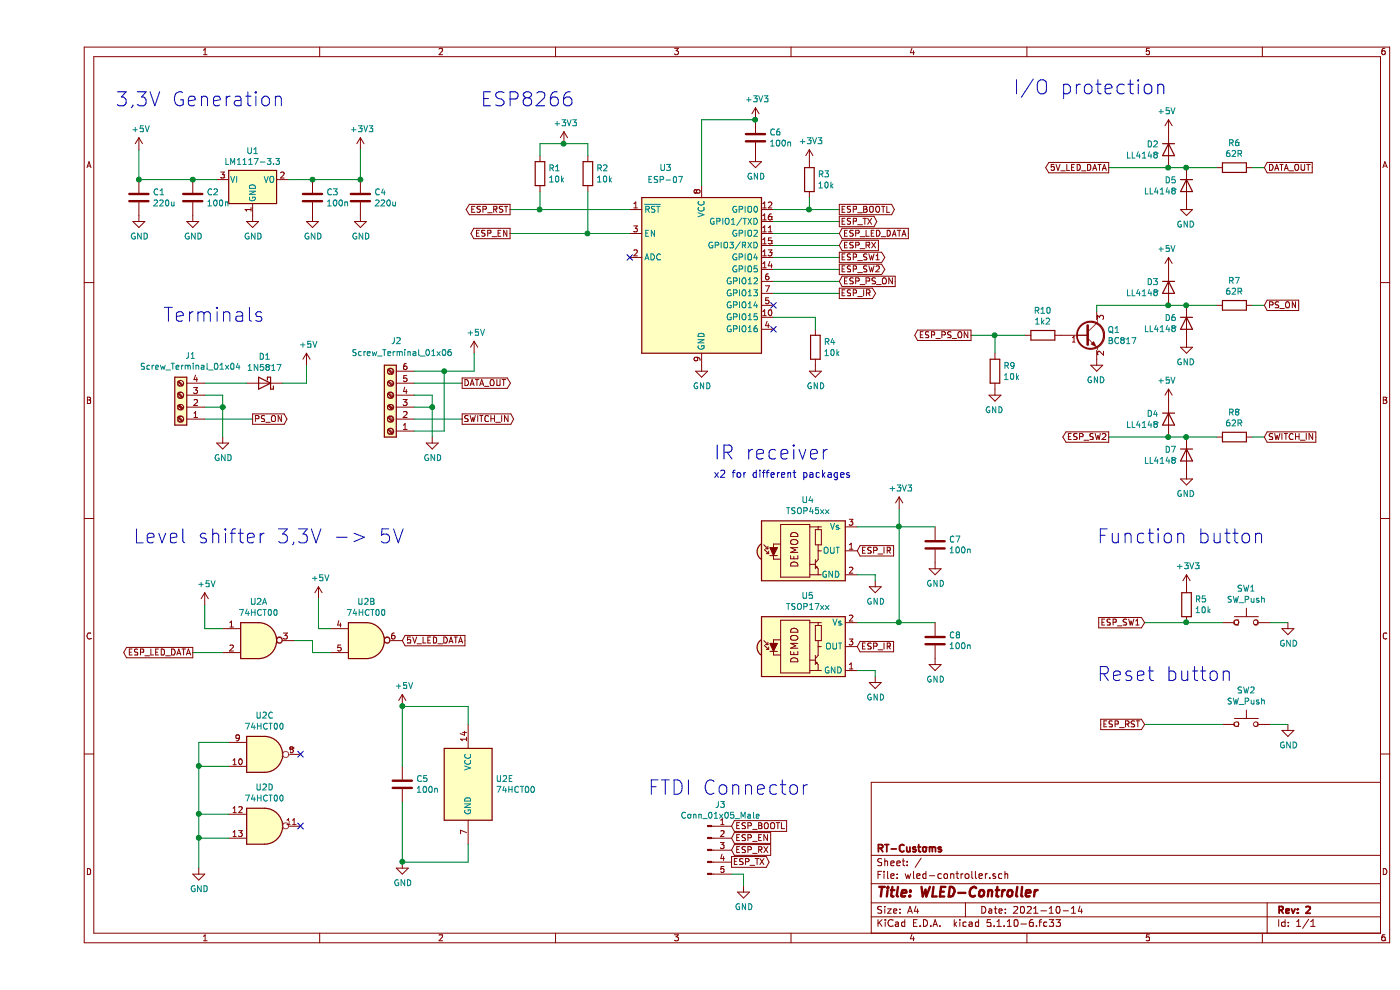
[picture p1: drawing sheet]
EESchema Schematic File Version 4
EELAYER 30 0
EELAYER END
$Descr A4 11693 8268
encoding utf-8
Sheet 1 1
Title "WLED-Controller"
Date "2021-10-14"
Rev "2"
Comp "RT-Customs"
Comment1 ""
Comment2 ""
Comment3 ""
Comment4 ""
$EndDescr
$Comp
L Regulator_Linear:LM1117-3.3 U1
U 1 1
P 1800 1500
F 0 "U1" H 1800 1742 50  0000 C CNN
F 1 "LM1117-3.3" H 1800 1651 50  0000 C CNN
F 2 "Package_TO_SOT_SMD:SOT-223-3_TabPin2" H 1800 1500 50  0001 C CNN
F 3 "http://www.ti.com/lit/ds/symlink/lm1117.pdf" H 1800 1500 50  0001 C CNN
	1    1800 1500
	1    0    0    -1  
$EndComp
$Comp
L power:GND #PWR0101
U 1 1
P 1800 1800
F 0 "#PWR0101" H 1800 1550 50  0001 C CNN
F 1 "GND" H 1805 1627 50  0000 C CNN
F 2 "" H 1800 1800 50  0001 C CNN
F 3 "" H 1800 1800 50  0001 C CNN
	1    1800 1800
	1    0    0    -1  
$EndComp
$Comp
L power:+3V3 #PWR0102
U 1 1
P 2700 1250
F 0 "#PWR0102" H 2700 1100 50  0001 C CNN
F 1 "+3V3" H 2715 1423 50  0000 C CNN
F 2 "" H 2700 1250 50  0001 C CNN
F 3 "" H 2700 1250 50  0001 C CNN
	1    2700 1250
	1    0    0    -1  
$EndComp
$Comp
L power:+5V #PWR0103
U 1 1
P 850 1250
F 0 "#PWR0103" H 850 1100 50  0001 C CNN
F 1 "+5V" H 865 1423 50  0000 C CNN
F 2 "" H 850 1250 50  0001 C CNN
F 3 "" H 850 1250 50  0001 C CNN
	1    850  1250
	1    0    0    -1  
$EndComp
$Comp
L Device:C C4
U 1 1
P 2700 1650
F 0 "C4" H 2815 1696 50  0000 L CNN
F 1 "220u" H 2815 1605 50  0000 L CNN
F 2 "Capacitor_THT:CP_Radial_D8.0mm_P3.50mm" H 2738 1500 50  0001 C CNN
F 3 "~" H 2700 1650 50  0001 C CNN
	1    2700 1650
	1    0    0    -1  
$EndComp
Wire Wire Line
	2700 1250 2700 1500
Connection ~ 2700 1500
$Comp
L Device:C C2
U 1 1
P 1300 1650
F 0 "C2" H 1415 1696 50  0000 L CNN
F 1 "100n" H 1415 1605 50  0000 L CNN
F 2 "Capacitor_SMD:C_0805_2012Metric_Pad1.18x1.45mm_HandSolder" H 1338 1500 50  0001 C CNN
F 3 "~" H 1300 1650 50  0001 C CNN
	1    1300 1650
	1    0    0    -1  
$EndComp
Wire Wire Line
	850  1250 850  1500
Wire Wire Line
	1500 1500 1300 1500
Connection ~ 1300 1500
$Comp
L power:GND #PWR0104
U 1 1
P 1300 1800
F 0 "#PWR0104" H 1300 1550 50  0001 C CNN
F 1 "GND" H 1305 1627 50  0000 C CNN
F 2 "" H 1300 1800 50  0001 C CNN
F 3 "" H 1300 1800 50  0001 C CNN
	1    1300 1800
	1    0    0    -1  
$EndComp
$Comp
L power:GND #PWR0105
U 1 1
P 2700 1800
F 0 "#PWR0105" H 2700 1550 50  0001 C CNN
F 1 "GND" H 2705 1627 50  0000 C CNN
F 2 "" H 2700 1800 50  0001 C CNN
F 3 "" H 2700 1800 50  0001 C CNN
	1    2700 1800
	1    0    0    -1  
$EndComp
$Comp
L RF_Module:ESP-07 U3
U 1 1
P 5550 2350
F 0 "U3" H 5250 3300 50  0000 C CNN
F 1 "ESP-07" H 5250 3200 50  0000 C CNN
F 2 "ESP8266:ESP-07v2" H 5550 2350 50  0001 C CNN
F 3 "http://wiki.ai-thinker.com/_media/esp8266/esp8266_series_modules_user_manual_v1.1.pdf" H 5200 2450 50  0001 C CNN
	1    5550 2350
	1    0    0    -1  
$EndComp
$Comp
L Device:C C6
U 1 1
P 6000 1150
F 0 "C6" H 6115 1196 50  0000 L CNN
F 1 "100n" H 6115 1105 50  0000 L CNN
F 2 "Capacitor_SMD:C_0805_2012Metric_Pad1.18x1.45mm_HandSolder" H 6038 1000 50  0001 C CNN
F 3 "~" H 6000 1150 50  0001 C CNN
	1    6000 1150
	1    0    0    -1  
$EndComp
$Comp
L power:GND #PWR0106
U 1 1
P 6000 1300
F 0 "#PWR0106" H 6000 1050 50  0001 C CNN
F 1 "GND" H 6005 1127 50  0000 C CNN
F 2 "" H 6000 1300 50  0001 C CNN
F 3 "" H 6000 1300 50  0001 C CNN
	1    6000 1300
	1    0    0    -1  
$EndComp
Wire Wire Line
	5550 1550 5550 1000
Wire Wire Line
	5550 1000 6000 1000
$Comp
L power:+3V3 #PWR0107
U 1 1
P 6000 1000
F 0 "#PWR0107" H 6000 850 50  0001 C CNN
F 1 "+3V3" H 6015 1173 50  0000 C CNN
F 2 "" H 6000 1000 50  0001 C CNN
F 3 "" H 6000 1000 50  0001 C CNN
	1    6000 1000
	1    0    0    -1  
$EndComp
Connection ~ 6000 1000
$Comp
L Device:R R1
U 1 1
P 4200 1450
F 0 "R1" H 4270 1496 50  0000 L CNN
F 1 "10k" H 4270 1405 50  0000 L CNN
F 2 "Resistor_SMD:R_0805_2012Metric_Pad1.20x1.40mm_HandSolder" V 4130 1450 50  0001 C CNN
F 3 "~" H 4200 1450 50  0001 C CNN
	1    4200 1450
	1    0    0    -1  
$EndComp
$Comp
L power:+3V3 #PWR0108
U 1 1
P 4400 1200
F 0 "#PWR0108" H 4400 1050 50  0001 C CNN
F 1 "+3V3" H 4415 1373 50  0000 C CNN
F 2 "" H 4400 1200 50  0001 C CNN
F 3 "" H 4400 1200 50  0001 C CNN
	1    4400 1200
	1    0    0    -1  
$EndComp
Text GLabel 3950 1950 0    50   Output ~ 0
ESP_EN
$Comp
L Device:R R4
U 1 1
P 6500 2900
F 0 "R4" H 6570 2946 50  0000 L CNN
F 1 "10k" H 6570 2855 50  0000 L CNN
F 2 "Resistor_SMD:R_0805_2012Metric_Pad1.20x1.40mm_HandSolder" V 6430 2900 50  0001 C CNN
F 3 "~" H 6500 2900 50  0001 C CNN
	1    6500 2900
	1    0    0    -1  
$EndComp
Wire Wire Line
	6150 2650 6500 2650
Wire Wire Line
	6500 2650 6500 2750
$Comp
L power:GND #PWR0109
U 1 1
P 6500 3050
F 0 "#PWR0109" H 6500 2800 50  0001 C CNN
F 1 "GND" H 6505 2877 50  0000 C CNN
F 2 "" H 6500 3050 50  0001 C CNN
F 3 "" H 6500 3050 50  0001 C CNN
	1    6500 3050
	1    0    0    -1  
$EndComp
$Comp
L power:GND #PWR0110
U 1 1
P 5550 3050
F 0 "#PWR0110" H 5550 2800 50  0001 C CNN
F 1 "GND" H 5555 2877 50  0000 C CNN
F 2 "" H 5550 3050 50  0001 C CNN
F 3 "" H 5550 3050 50  0001 C CNN
	1    5550 3050
	1    0    0    -1  
$EndComp
$Comp
L Device:R R3
U 1 1
P 6450 1500
F 0 "R3" H 6520 1546 50  0000 L CNN
F 1 "10k" H 6520 1455 50  0000 L CNN
F 2 "Resistor_SMD:R_0805_2012Metric_Pad1.20x1.40mm_HandSolder" V 6380 1500 50  0001 C CNN
F 3 "~" H 6450 1500 50  0001 C CNN
	1    6450 1500
	1    0    0    -1  
$EndComp
Wire Wire Line
	6150 1750 6450 1750
Wire Wire Line
	6450 1750 6450 1650
$Comp
L power:+3V3 #PWR0111
U 1 1
P 6450 1350
F 0 "#PWR0111" H 6450 1200 50  0001 C CNN
F 1 "+3V3" H 6465 1523 50  0000 C CNN
F 2 "" H 6450 1350 50  0001 C CNN
F 3 "" H 6450 1350 50  0001 C CNN
	1    6450 1350
	1    0    0    -1  
$EndComp
Text GLabel 6700 1750 2    50   Output ~ 0
ESP_BOOTL
Wire Wire Line
	6450 1750 6700 1750
Connection ~ 6450 1750
Text GLabel 6700 2050 2    50   Input ~ 0
ESP_RX
Text GLabel 6700 1850 2    50   Output ~ 0
ESP_TX
Wire Wire Line
	6150 1850 6700 1850
Wire Wire Line
	6150 2050 6700 2050
Text GLabel 6700 1950 2    50   Input ~ 0
ESP_LED_DATA
Wire Wire Line
	6150 1950 6700 1950
Text GLabel 3950 1750 0    50   Output ~ 0
ESP_RST
Wire Wire Line
	3950 1950 4600 1950
$Comp
L Device:R R2
U 1 1
P 4600 1450
F 0 "R2" H 4670 1496 50  0000 L CNN
F 1 "10k" H 4670 1405 50  0000 L CNN
F 2 "Resistor_SMD:R_0805_2012Metric_Pad1.20x1.40mm_HandSolder" V 4530 1450 50  0001 C CNN
F 3 "~" H 4600 1450 50  0001 C CNN
	1    4600 1450
	1    0    0    -1  
$EndComp
Wire Wire Line
	4200 1300 4200 1200
Wire Wire Line
	4200 1200 4400 1200
Wire Wire Line
	4400 1200 4600 1200
Wire Wire Line
	4600 1200 4600 1300
Connection ~ 4400 1200
Wire Wire Line
	3950 1750 4200 1750
Wire Wire Line
	4600 1600 4600 1950
Connection ~ 4600 1950
Wire Wire Line
	4600 1950 4950 1950
Wire Wire Line
	4200 1600 4200 1750
Connection ~ 4200 1750
Wire Wire Line
	4200 1750 4950 1750
Text GLabel 6700 2150 2    50   Output ~ 0
ESP_SW1
Text GLabel 6700 2350 2    50   Input ~ 0
ESP_PS_ON
Wire Wire Line
	6150 2150 6700 2150
Wire Wire Line
	6150 2250 6700 2250
$Comp
L Diode:LL4148 D2
U 1 1
P 9450 1250
F 0 "D2" V 9404 1330 50  0000 L CNN
F 1 "LL4148" V 9495 1330 50  0000 L CNN
F 2 "Diode_SMD:D_MiniMELF" H 9450 1075 50  0001 C CNN
F 3 "http://www.vishay.com/docs/85557/ll4148.pdf" H 9450 1250 50  0001 C CNN
	1    9450 1250
	0    -1   1    0   
$EndComp
$Comp
L Diode:LL4148 D5
U 1 1
P 9600 1550
F 0 "D5" V 9554 1630 50  0000 L CNN
F 1 "LL4148" V 9645 1630 50  0000 L CNN
F 2 "Diode_SMD:D_MiniMELF" H 9600 1375 50  0001 C CNN
F 3 "http://www.vishay.com/docs/85557/ll4148.pdf" H 9600 1550 50  0001 C CNN
	1    9600 1550
	0    -1   1    0   
$EndComp
Text GLabel 8950 1400 0    50   Output ~ 0
5V_LED_DATA
$Comp
L Device:R R6
U 1 1
P 10000 1400
F 0 "R6" V 9793 1400 50  0000 C CNN
F 1 "62R" V 9884 1400 50  0000 C CNN
F 2 "Resistor_SMD:R_0805_2012Metric_Pad1.20x1.40mm_HandSolder" V 9930 1400 50  0001 C CNN
F 3 "~" H 10000 1400 50  0001 C CNN
	1    10000 1400
	0    -1   1    0   
$EndComp
Wire Wire Line
	10250 1400 10150 1400
Wire Wire Line
	9850 1400 9600 1400
Wire Wire Line
	9600 1400 9450 1400
Connection ~ 9600 1400
$Comp
L power:GND #PWR0112
U 1 1
P 9600 1700
F 0 "#PWR0112" H 9600 1450 50  0001 C CNN
F 1 "GND" H 9605 1527 50  0000 C CNN
F 2 "" H 9600 1700 50  0001 C CNN
F 3 "" H 9600 1700 50  0001 C CNN
	1    9600 1700
	-1   0    0    -1  
$EndComp
$Comp
L power:+5V #PWR0113
U 1 1
P 9450 1100
F 0 "#PWR0113" H 9450 950 50  0001 C CNN
F 1 "+5V" H 9465 1273 50  0000 C CNN
F 2 "" H 9450 1100 50  0001 C CNN
F 3 "" H 9450 1100 50  0001 C CNN
	1    9450 1100
	-1   0    0    -1  
$EndComp
$Comp
L 74xx:74HCT00 U2
U 1 1
P 1850 5350
F 0 "U2" H 1850 5675 50  0000 C CNN
F 1 "74HCT00" H 1850 5584 50  0000 C CNN
F 2 "Package_SO:SO-14_3.9x8.65mm_P1.27mm" H 1850 5350 50  0001 C CNN
F 3 "http://www.ti.com/lit/gpn/sn74hct00" H 1850 5350 50  0001 C CNN
	1    1850 5350
	1    0    0    -1  
$EndComp
$Comp
L 74xx:74HCT00 U2
U 2 1
P 2750 5350
F 0 "U2" H 2750 5675 50  0000 C CNN
F 1 "74HCT00" H 2750 5584 50  0000 C CNN
F 2 "Package_SO:SO-14_3.9x8.65mm_P1.27mm" H 2750 5350 50  0001 C CNN
F 3 "http://www.ti.com/lit/gpn/sn74hct00" H 2750 5350 50  0001 C CNN
	2    2750 5350
	1    0    0    -1  
$EndComp
$Comp
L 74xx:74HCT00 U2
U 3 1
P 1900 6300
F 0 "U2" H 1900 6625 50  0000 C CNN
F 1 "74HCT00" H 1900 6534 50  0000 C CNN
F 2 "Package_SO:SO-14_3.9x8.65mm_P1.27mm" H 1900 6300 50  0001 C CNN
F 3 "http://www.ti.com/lit/gpn/sn74hct00" H 1900 6300 50  0001 C CNN
	3    1900 6300
	1    0    0    -1  
$EndComp
$Comp
L 74xx:74HCT00 U2
U 4 1
P 1900 6900
F 0 "U2" H 1900 7225 50  0000 C CNN
F 1 "74HCT00" H 1900 7134 50  0000 C CNN
F 2 "Package_SO:SO-14_3.9x8.65mm_P1.27mm" H 1900 6900 50  0001 C CNN
F 3 "http://www.ti.com/lit/gpn/sn74hct00" H 1900 6900 50  0001 C CNN
	4    1900 6900
	1    0    0    -1  
$EndComp
$Comp
L 74xx:74HCT00 U2
U 5 1
P 3600 6550
F 0 "U2" H 3830 6596 50  0000 L CNN
F 1 "74HCT00" H 3830 6505 50  0000 L CNN
F 2 "Package_SO:SO-14_3.9x8.65mm_P1.27mm" H 3600 6550 50  0001 C CNN
F 3 "http://www.ti.com/lit/gpn/sn74hct00" H 3600 6550 50  0001 C CNN
	5    3600 6550
	1    0    0    -1  
$EndComp
$Comp
L Device:C C5
U 1 1
P 3050 6550
F 0 "C5" H 3165 6596 50  0000 L CNN
F 1 "100n" H 3165 6505 50  0000 L CNN
F 2 "Capacitor_SMD:C_0805_2012Metric_Pad1.18x1.45mm_HandSolder" H 3088 6400 50  0001 C CNN
F 3 "~" H 3050 6550 50  0001 C CNN
	1    3050 6550
	1    0    0    -1  
$EndComp
Wire Wire Line
	3050 6400 3050 5900
Wire Wire Line
	3050 5900 3600 5900
Wire Wire Line
	3600 5900 3600 6050
Wire Wire Line
	3050 6700 3050 7200
Wire Wire Line
	3050 7200 3600 7200
Wire Wire Line
	3600 7200 3600 7050
$Comp
L power:GND #PWR0114
U 1 1
P 3050 7200
F 0 "#PWR0114" H 3050 6950 50  0001 C CNN
F 1 "GND" H 3055 7027 50  0000 C CNN
F 2 "" H 3050 7200 50  0001 C CNN
F 3 "" H 3050 7200 50  0001 C CNN
	1    3050 7200
	1    0    0    -1  
$EndComp
Connection ~ 3050 7200
$Comp
L power:+5V #PWR0115
U 1 1
P 3050 5900
F 0 "#PWR0115" H 3050 5750 50  0001 C CNN
F 1 "+5V" H 3065 6073 50  0000 C CNN
F 2 "" H 3050 5900 50  0001 C CNN
F 3 "" H 3050 5900 50  0001 C CNN
	1    3050 5900
	1    0    0    -1  
$EndComp
Connection ~ 3050 5900
Wire Wire Line
	2150 5350 2300 5350
Wire Wire Line
	2300 5350 2300 5450
Wire Wire Line
	2300 5450 2450 5450
Wire Wire Line
	2450 5250 2350 5250
Wire Wire Line
	2350 5250 2350 5000
$Comp
L power:+5V #PWR0116
U 1 1
P 2350 5000
F 0 "#PWR0116" H 2350 4850 50  0001 C CNN
F 1 "+5V" H 2365 5173 50  0000 C CNN
F 2 "" H 2350 5000 50  0001 C CNN
F 3 "" H 2350 5000 50  0001 C CNN
	1    2350 5000
	1    0    0    -1  
$EndComp
$Comp
L power:+5V #PWR0117
U 1 1
P 1400 5050
F 0 "#PWR0117" H 1400 4900 50  0001 C CNN
F 1 "+5V" H 1415 5223 50  0000 C CNN
F 2 "" H 1400 5050 50  0001 C CNN
F 3 "" H 1400 5050 50  0001 C CNN
	1    1400 5050
	1    0    0    -1  
$EndComp
Wire Wire Line
	1550 5250 1400 5250
Wire Wire Line
	1400 5250 1400 5050
Text GLabel 1300 5450 0    50   Output ~ 0
ESP_LED_DATA
Wire Wire Line
	1300 5450 1550 5450
Text GLabel 3050 5350 2    50   Input ~ 0
5V_LED_DATA
$Comp
L power:GND #PWR0118
U 1 1
P 1350 7250
F 0 "#PWR0118" H 1350 7000 50  0001 C CNN
F 1 "GND" H 1355 7077 50  0000 C CNN
F 2 "" H 1350 7250 50  0001 C CNN
F 3 "" H 1350 7250 50  0001 C CNN
	1    1350 7250
	1    0    0    -1  
$EndComp
Wire Wire Line
	1350 7250 1350 7000
Wire Wire Line
	1350 6200 1600 6200
Wire Wire Line
	1600 6400 1350 6400
Connection ~ 1350 6400
Wire Wire Line
	1350 6400 1350 6200
Wire Wire Line
	1600 6800 1350 6800
Connection ~ 1350 6800
Wire Wire Line
	1350 6800 1350 6400
Wire Wire Line
	1600 7000 1350 7000
Connection ~ 1350 7000
Wire Wire Line
	1350 7000 1350 6800
NoConn ~ 2200 6300
NoConn ~ 2200 6900
Wire Wire Line
	9450 1400 8950 1400
Connection ~ 9450 1400
$Comp
L Switch:SW_Push SW1
U 1 1
P 10100 5200
F 0 "SW1" H 10100 5485 50  0000 C CNN
F 1 "SW_Push" H 10100 5394 50  0000 C CNN
F 2 "Button_Switch_THT:SW_PUSH_6mm_H13mm" H 10100 5400 50  0001 C CNN
F 3 "~" H 10100 5400 50  0001 C CNN
	1    10100 5200
	1    0    0    -1  
$EndComp
$Comp
L Device:R R5
U 1 1
P 9600 5050
F 0 "R5" H 9670 5096 50  0000 L CNN
F 1 "10k" H 9670 5005 50  0000 L CNN
F 2 "Resistor_SMD:R_0805_2012Metric_Pad1.20x1.40mm_HandSolder" V 9530 5050 50  0001 C CNN
F 3 "~" H 9600 5050 50  0001 C CNN
	1    9600 5050
	1    0    0    -1  
$EndComp
Text GLabel 9250 5200 0    50   Input ~ 0
ESP_SW1
Wire Wire Line
	9250 5200 9600 5200
Wire Wire Line
	9900 5200 9600 5200
Connection ~ 9600 5200
$Comp
L power:GND #PWR0119
U 1 1
P 10450 5200
F 0 "#PWR0119" H 10450 4950 50  0001 C CNN
F 1 "GND" H 10455 5027 50  0000 C CNN
F 2 "" H 10450 5200 50  0001 C CNN
F 3 "" H 10450 5200 50  0001 C CNN
	1    10450 5200
	1    0    0    -1  
$EndComp
Wire Wire Line
	10300 5200 10450 5200
$Comp
L power:+3V3 #PWR0120
U 1 1
P 9600 4900
F 0 "#PWR0120" H 9600 4750 50  0001 C CNN
F 1 "+3V3" H 9615 5073 50  0000 C CNN
F 2 "" H 9600 4900 50  0001 C CNN
F 3 "" H 9600 4900 50  0001 C CNN
	1    9600 4900
	1    0    0    -1  
$EndComp
$Comp
L Switch:SW_Push SW2
U 1 1
P 10100 6050
F 0 "SW2" H 10100 6335 50  0000 C CNN
F 1 "SW_Push" H 10100 6244 50  0000 C CNN
F 2 "Button_Switch_THT:SW_PUSH_6mm_H13mm" H 10100 6250 50  0001 C CNN
F 3 "~" H 10100 6250 50  0001 C CNN
	1    10100 6050
	1    0    0    -1  
$EndComp
Text GLabel 9250 6050 0    50   Input ~ 0
ESP_RST
$Comp
L power:GND #PWR0121
U 1 1
P 10450 6050
F 0 "#PWR0121" H 10450 5800 50  0001 C CNN
F 1 "GND" H 10455 5877 50  0000 C CNN
F 2 "" H 10450 6050 50  0001 C CNN
F 3 "" H 10450 6050 50  0001 C CNN
	1    10450 6050
	1    0    0    -1  
$EndComp
Wire Wire Line
	10300 6050 10450 6050
Wire Wire Line
	9250 6050 9900 6050
$Comp
L Diode:LL4148 D3
U 1 1
P 9450 2400
F 0 "D3" V 9404 2480 50  0000 L CNN
F 1 "LL4148" V 9495 2480 50  0000 L CNN
F 2 "Diode_SMD:D_MiniMELF" H 9450 2225 50  0001 C CNN
F 3 "http://www.vishay.com/docs/85557/ll4148.pdf" H 9450 2400 50  0001 C CNN
	1    9450 2400
	0    -1   1    0   
$EndComp
$Comp
L Diode:LL4148 D6
U 1 1
P 9600 2700
F 0 "D6" V 9554 2780 50  0000 L CNN
F 1 "LL4148" V 9645 2780 50  0000 L CNN
F 2 "Diode_SMD:D_MiniMELF" H 9600 2525 50  0001 C CNN
F 3 "http://www.vishay.com/docs/85557/ll4148.pdf" H 9600 2700 50  0001 C CNN
	1    9600 2700
	0    -1   1    0   
$EndComp
Text GLabel 7800 2800 0    50   Output ~ 0
ESP_PS_ON
$Comp
L Device:R R7
U 1 1
P 10000 2550
F 0 "R7" V 9793 2550 50  0000 C CNN
F 1 "62R" V 9884 2550 50  0000 C CNN
F 2 "Resistor_SMD:R_0805_2012Metric_Pad1.20x1.40mm_HandSolder" V 9930 2550 50  0001 C CNN
F 3 "~" H 10000 2550 50  0001 C CNN
	1    10000 2550
	0    -1   1    0   
$EndComp
Wire Wire Line
	10250 2550 10150 2550
Wire Wire Line
	9850 2550 9600 2550
Wire Wire Line
	9600 2550 9450 2550
Connection ~ 9600 2550
$Comp
L power:GND #PWR0122
U 1 1
P 9600 2850
F 0 "#PWR0122" H 9600 2600 50  0001 C CNN
F 1 "GND" H 9605 2677 50  0000 C CNN
F 2 "" H 9600 2850 50  0001 C CNN
F 3 "" H 9600 2850 50  0001 C CNN
	1    9600 2850
	-1   0    0    -1  
$EndComp
$Comp
L power:+5V #PWR0123
U 1 1
P 9450 2250
F 0 "#PWR0123" H 9450 2100 50  0001 C CNN
F 1 "+5V" H 9465 2423 50  0000 C CNN
F 2 "" H 9450 2250 50  0001 C CNN
F 3 "" H 9450 2250 50  0001 C CNN
	1    9450 2250
	-1   0    0    -1  
$EndComp
Connection ~ 9450 2550
NoConn ~ 4950 2150
NoConn ~ 6150 2550
NoConn ~ 6150 2750
Wire Wire Line
	6150 2350 6700 2350
Text GLabel 6700 2250 2    50   Output ~ 0
ESP_SW2
$Comp
L Diode:LL4148 D4
U 1 1
P 9450 3500
F 0 "D4" V 9404 3580 50  0000 L CNN
F 1 "LL4148" V 9495 3580 50  0000 L CNN
F 2 "Diode_SMD:D_MiniMELF" H 9450 3325 50  0001 C CNN
F 3 "http://www.vishay.com/docs/85557/ll4148.pdf" H 9450 3500 50  0001 C CNN
	1    9450 3500
	0    -1   1    0   
$EndComp
$Comp
L Diode:LL4148 D7
U 1 1
P 9600 3800
F 0 "D7" V 9554 3880 50  0000 L CNN
F 1 "LL4148" V 9645 3880 50  0000 L CNN
F 2 "Diode_SMD:D_MiniMELF" H 9600 3625 50  0001 C CNN
F 3 "http://www.vishay.com/docs/85557/ll4148.pdf" H 9600 3800 50  0001 C CNN
	1    9600 3800
	0    -1   1    0   
$EndComp
Text GLabel 8950 3650 0    50   Output ~ 0
ESP_SW2
$Comp
L Device:R R8
U 1 1
P 10000 3650
F 0 "R8" V 9793 3650 50  0000 C CNN
F 1 "62R" V 9884 3650 50  0000 C CNN
F 2 "Resistor_SMD:R_0805_2012Metric_Pad1.20x1.40mm_HandSolder" V 9930 3650 50  0001 C CNN
F 3 "~" H 10000 3650 50  0001 C CNN
	1    10000 3650
	0    -1   1    0   
$EndComp
Wire Wire Line
	10250 3650 10150 3650
Wire Wire Line
	9850 3650 9600 3650
Wire Wire Line
	9600 3650 9450 3650
Connection ~ 9600 3650
$Comp
L power:GND #PWR0124
U 1 1
P 9600 3950
F 0 "#PWR0124" H 9600 3700 50  0001 C CNN
F 1 "GND" H 9605 3777 50  0000 C CNN
F 2 "" H 9600 3950 50  0001 C CNN
F 3 "" H 9600 3950 50  0001 C CNN
	1    9600 3950
	-1   0    0    -1  
$EndComp
Wire Wire Line
	9450 3650 8950 3650
Connection ~ 9450 3650
$Comp
L Interface_Optical:TSOP17xx U5
U 1 1
P 6450 5400
F 0 "U5" H 6438 5825 50  0000 C CNN
F 1 "TSOP17xx" H 6438 5734 50  0000 C CNN
F 2 "OptoDevice:Vishay_CAST-3Pin" H 6400 5025 50  0001 C CNN
F 3 "http://www.micropik.com/PDF/tsop17xx.pdf" H 7100 5700 50  0001 C CNN
	1    6450 5400
	1    0    0    -1  
$EndComp
$Comp
L Interface_Optical:TSOP45xx U4
U 1 1
P 6450 4600
F 0 "U4" H 6438 5025 50  0000 C CNN
F 1 "TSOP45xx" H 6438 4934 50  0000 C CNN
F 2 "OptoDevice:Vishay_MOLD-3Pin" H 6400 4225 50  0001 C CNN
F 3 "http://www.vishay.com/docs/82460/tsop45.pdf" H 7100 4900 50  0001 C CNN
	1    6450 4600
	1    0    0    -1  
$EndComp
Text GLabel 6700 2450 2    50   Output ~ 0
ESP_IR
Wire Wire Line
	6150 2450 6700 2450
$Comp
L power:+3V3 #PWR0125
U 1 1
P 7200 4250
F 0 "#PWR0125" H 7200 4100 50  0001 C CNN
F 1 "+3V3" H 7215 4423 50  0000 C CNN
F 2 "" H 7200 4250 50  0001 C CNN
F 3 "" H 7200 4250 50  0001 C CNN
	1    7200 4250
	1    0    0    -1  
$EndComp
Wire Wire Line
	7200 4250 7200 4400
Wire Wire Line
	7200 4400 6850 4400
Wire Wire Line
	7200 4400 7200 5200
Wire Wire Line
	7200 5200 6850 5200
Connection ~ 7200 4400
$Comp
L Device:C C7
U 1 1
P 7500 4550
F 0 "C7" H 7615 4596 50  0000 L CNN
F 1 "100n" H 7615 4505 50  0000 L CNN
F 2 "Capacitor_SMD:C_0805_2012Metric_Pad1.18x1.45mm_HandSolder" H 7538 4400 50  0001 C CNN
F 3 "~" H 7500 4550 50  0001 C CNN
	1    7500 4550
	1    0    0    -1  
$EndComp
$Comp
L power:GND #PWR0126
U 1 1
P 7500 4700
F 0 "#PWR0126" H 7500 4450 50  0001 C CNN
F 1 "GND" H 7505 4527 50  0000 C CNN
F 2 "" H 7500 4700 50  0001 C CNN
F 3 "" H 7500 4700 50  0001 C CNN
	1    7500 4700
	1    0    0    -1  
$EndComp
Wire Wire Line
	7200 4400 7500 4400
$Comp
L Device:C C8
U 1 1
P 7500 5350
F 0 "C8" H 7615 5396 50  0000 L CNN
F 1 "100n" H 7615 5305 50  0000 L CNN
F 2 "Capacitor_SMD:C_0805_2012Metric_Pad1.18x1.45mm_HandSolder" H 7538 5200 50  0001 C CNN
F 3 "~" H 7500 5350 50  0001 C CNN
	1    7500 5350
	1    0    0    -1  
$EndComp
$Comp
L power:GND #PWR0127
U 1 1
P 7500 5500
F 0 "#PWR0127" H 7500 5250 50  0001 C CNN
F 1 "GND" H 7505 5327 50  0000 C CNN
F 2 "" H 7500 5500 50  0001 C CNN
F 3 "" H 7500 5500 50  0001 C CNN
	1    7500 5500
	1    0    0    -1  
$EndComp
Wire Wire Line
	7200 5200 7500 5200
Connection ~ 7200 5200
Text GLabel 6850 4600 2    50   Input ~ 0
ESP_IR
Text GLabel 6850 5400 2    50   Input ~ 0
ESP_IR
$Comp
L power:GND #PWR0128
U 1 1
P 7000 4850
F 0 "#PWR0128" H 7000 4600 50  0001 C CNN
F 1 "GND" H 7005 4677 50  0000 C CNN
F 2 "" H 7000 4850 50  0001 C CNN
F 3 "" H 7000 4850 50  0001 C CNN
	1    7000 4850
	1    0    0    -1  
$EndComp
$Comp
L power:GND #PWR0129
U 1 1
P 7000 5650
F 0 "#PWR0129" H 7000 5400 50  0001 C CNN
F 1 "GND" H 7005 5477 50  0000 C CNN
F 2 "" H 7000 5650 50  0001 C CNN
F 3 "" H 7000 5650 50  0001 C CNN
	1    7000 5650
	1    0    0    -1  
$EndComp
Wire Wire Line
	6850 5600 7000 5600
Wire Wire Line
	7000 5600 7000 5650
Wire Wire Line
	6850 4800 7000 4800
Wire Wire Line
	7000 4800 7000 4850
Text Notes 650  900  0    118  ~ 0
3,3V Generation
Text Notes 3700 900  0    118  ~ 0
ESP8266
Text Notes 8850 4550 0    118  ~ 0
Function button
Text Notes 8850 5700 0    118  ~ 0
Reset button
Text Notes 5650 3850 0    118  ~ 0
IR receiver
Text Notes 5650 4000 0    59   ~ 0
x2 for different packages
Text Notes 800  4550 0    118  ~ 0
Level shifter 3,3V -> 5V
$Comp
L Connector:Screw_Terminal_01x04 J1
U 1 1
P 1200 3400
F 0 "J1" H 1118 2975 50  0000 C CNN
F 1 "Screw_Terminal_01x04" H 1118 3066 50  0000 C CNN
F 2 "TerminalBlock_4Ucon:TerminalBlock_4Ucon_1x04_P3.50mm_Horizontal" H 1200 3400 50  0001 C CNN
F 3 "~" H 1200 3400 50  0001 C CNN
	1    1200 3400
	-1   0    0    1   
$EndComp
Wire Wire Line
	1400 3200 1750 3200
Wire Wire Line
	2050 3200 2250 3200
Wire Wire Line
	2250 3200 2250 3050
$Comp
L power:+5V #PWR0130
U 1 1
P 2250 3050
F 0 "#PWR0130" H 2250 2900 50  0001 C CNN
F 1 "+5V" H 2265 3223 50  0000 C CNN
F 2 "" H 2250 3050 50  0001 C CNN
F 3 "" H 2250 3050 50  0001 C CNN
	1    2250 3050
	1    0    0    -1  
$EndComp
Text GLabel 1800 3500 2    50   Output ~ 0
PS_ON
Wire Wire Line
	1400 3500 1800 3500
$Comp
L power:GND #PWR0131
U 1 1
P 1550 3650
F 0 "#PWR0131" H 1550 3400 50  0001 C CNN
F 1 "GND" H 1555 3477 50  0000 C CNN
F 2 "" H 1550 3650 50  0001 C CNN
F 3 "" H 1550 3650 50  0001 C CNN
	1    1550 3650
	1    0    0    -1  
$EndComp
Wire Wire Line
	1400 3300 1550 3300
Wire Wire Line
	1550 3300 1550 3400
Wire Wire Line
	1400 3400 1550 3400
Connection ~ 1550 3400
Wire Wire Line
	1550 3400 1550 3650
Text GLabel 10250 1400 2    50   Input ~ 0
DATA_OUT
Text GLabel 10250 2550 2    50   Input ~ 0
PS_ON
Text GLabel 10250 3650 2    50   Input ~ 0
SWITCH_IN
$Comp
L Connector:Screw_Terminal_01x06 J2
U 1 1
P 2950 3400
F 0 "J2" H 2900 2850 50  0000 C CNN
F 1 "Screw_Terminal_01x06" H 2850 2950 50  0000 C CNN
F 2 "TerminalBlock_4Ucon:TerminalBlock_4Ucon_1x06_P3.50mm_Horizontal" H 2950 3400 50  0001 C CNN
F 3 "~" H 2950 3400 50  0001 C CNN
	1    2950 3400
	-1   0    0    1   
$EndComp
Text GLabel 3550 3500 2    50   Output ~ 0
SWITCH_IN
Wire Wire Line
	3150 3500 3550 3500
$Comp
L power:GND #PWR0132
U 1 1
P 3300 3650
F 0 "#PWR0132" H 3300 3400 50  0001 C CNN
F 1 "GND" H 3305 3477 50  0000 C CNN
F 2 "" H 3300 3650 50  0001 C CNN
F 3 "" H 3300 3650 50  0001 C CNN
	1    3300 3650
	1    0    0    -1  
$EndComp
Wire Wire Line
	3150 3300 3300 3300
Wire Wire Line
	3300 3300 3300 3400
Wire Wire Line
	3150 3400 3300 3400
Connection ~ 3300 3400
Wire Wire Line
	3300 3400 3300 3650
Text GLabel 3550 3200 2    50   Output ~ 0
DATA_OUT
Wire Wire Line
	3150 3200 3550 3200
Text Notes 8150 800  0    118  ~ 0
I/O protection
Text Notes 1050 2700 0    118  ~ 0
Terminals
$Comp
L Connector:Conn_01x05_Male J3
U 1 1
P 5600 7100
F 0 "J3" H 5708 7481 50  0000 C CNN
F 1 "Conn_01x05_Male" H 5708 7390 50  0000 C CNN
F 2 "Connector_PinHeader_2.54mm:PinHeader_1x05_P2.54mm_Vertical" H 5600 7100 50  0001 C CNN
F 3 "~" H 5600 7100 50  0001 C CNN
	1    5600 7100
	1    0    0    -1  
$EndComp
$Comp
L power:GND #PWR0133
U 1 1
P 5900 7400
F 0 "#PWR0133" H 5900 7150 50  0001 C CNN
F 1 "GND" H 5905 7227 50  0000 C CNN
F 2 "" H 5900 7400 50  0001 C CNN
F 3 "" H 5900 7400 50  0001 C CNN
	1    5900 7400
	1    0    0    -1  
$EndComp
Wire Wire Line
	5800 7300 5900 7300
Wire Wire Line
	5900 7300 5900 7400
Text GLabel 5800 7200 2    50   Output ~ 0
ESP_TX
Text GLabel 5800 7100 2    50   Input ~ 0
ESP_RX
Text GLabel 5800 7000 2    50   Input ~ 0
ESP_EN
Text GLabel 5800 6900 2    50   Input ~ 0
ESP_BOOTL
$Comp
L Device:C C3
U 1 1
P 2300 1650
F 0 "C3" H 2415 1696 50  0000 L CNN
F 1 "100n" H 2415 1605 50  0000 L CNN
F 2 "Capacitor_SMD:C_0805_2012Metric_Pad1.18x1.45mm_HandSolder" H 2338 1500 50  0001 C CNN
F 3 "~" H 2300 1650 50  0001 C CNN
	1    2300 1650
	1    0    0    -1  
$EndComp
Wire Wire Line
	2100 1500 2300 1500
Wire Wire Line
	2300 1500 2700 1500
Connection ~ 2300 1500
$Comp
L power:GND #PWR0134
U 1 1
P 2300 1800
F 0 "#PWR0134" H 2300 1550 50  0001 C CNN
F 1 "GND" H 2305 1627 50  0000 C CNN
F 2 "" H 2300 1800 50  0001 C CNN
F 3 "" H 2300 1800 50  0001 C CNN
	1    2300 1800
	1    0    0    -1  
$EndComp
$Comp
L Device:C C1
U 1 1
P 850 1650
F 0 "C1" H 965 1696 50  0000 L CNN
F 1 "220u" H 965 1605 50  0000 L CNN
F 2 "Capacitor_THT:CP_Radial_D8.0mm_P3.50mm" H 888 1500 50  0001 C CNN
F 3 "~" H 850 1650 50  0001 C CNN
	1    850  1650
	1    0    0    -1  
$EndComp
$Comp
L power:GND #PWR0135
U 1 1
P 850 1800
F 0 "#PWR0135" H 850 1550 50  0001 C CNN
F 1 "GND" H 855 1627 50  0000 C CNN
F 2 "" H 850 1800 50  0001 C CNN
F 3 "" H 850 1800 50  0001 C CNN
	1    850  1800
	1    0    0    -1  
$EndComp
Connection ~ 850  1500
Wire Wire Line
	850  1500 1300 1500
$Comp
L power:+5V #PWR0136
U 1 1
P 9450 3350
F 0 "#PWR0136" H 9450 3200 50  0001 C CNN
F 1 "+5V" H 9465 3523 50  0000 C CNN
F 2 "" H 9450 3350 50  0001 C CNN
F 3 "" H 9450 3350 50  0001 C CNN
	1    9450 3350
	-1   0    0    -1  
$EndComp
Text Notes 5100 6650 0    118  ~ 0
FTDI Connector
$Comp
L power:+5V #PWR0137
U 1 1
P 3650 2950
F 0 "#PWR0137" H 3650 2800 50  0001 C CNN
F 1 "+5V" H 3665 3123 50  0000 C CNN
F 2 "" H 3650 2950 50  0001 C CNN
F 3 "" H 3650 2950 50  0001 C CNN
	1    3650 2950
	1    0    0    -1  
$EndComp
Wire Wire Line
	3150 3100 3400 3100
Wire Wire Line
	3650 3100 3650 2950
Wire Wire Line
	3150 3600 3400 3600
Wire Wire Line
	3400 3600 3400 3100
Connection ~ 3400 3100
Wire Wire Line
	3400 3100 3650 3100
$Comp
L Transistor_BJT:BC817 Q1
U 1 1
P 8750 2800
F 0 "Q1" H 8941 2846 50  0000 L CNN
F 1 "BC817" H 8941 2755 50  0000 L CNN
F 2 "Package_TO_SOT_SMD:SOT-23" H 8950 2725 50  0001 L CIN
F 3 "https://www.onsemi.com/pub/Collateral/BC818-D.pdf" H 8750 2800 50  0001 L CNN
	1    8750 2800
	1    0    0    -1  
$EndComp
$Comp
L Device:R R9
U 1 1
P 8000 3100
F 0 "R9" H 8070 3146 50  0000 L CNN
F 1 "10k" H 8070 3055 50  0000 L CNN
F 2 "Resistor_SMD:R_0805_2012Metric_Pad1.20x1.40mm_HandSolder" V 7930 3100 50  0001 C CNN
F 3 "~" H 8000 3100 50  0001 C CNN
	1    8000 3100
	1    0    0    -1  
$EndComp
$Comp
L Device:R R10
U 1 1
P 8400 2800
F 0 "R10" V 8193 2800 50  0000 C CNN
F 1 "1k2" V 8284 2800 50  0000 C CNN
F 2 "Resistor_SMD:R_0805_2012Metric_Pad1.20x1.40mm_HandSolder" V 8330 2800 50  0001 C CNN
F 3 "~" H 8400 2800 50  0001 C CNN
	1    8400 2800
	0    1    1    0   
$EndComp
Wire Wire Line
	8850 2600 8850 2550
Wire Wire Line
	8850 2550 9450 2550
Wire Wire Line
	7800 2800 8000 2800
Wire Wire Line
	8000 2950 8000 2800
Connection ~ 8000 2800
Wire Wire Line
	8000 2800 8250 2800
$Comp
L power:GND #PWR0138
U 1 1
P 8000 3250
F 0 "#PWR0138" H 8000 3000 50  0001 C CNN
F 1 "GND" H 8005 3077 50  0000 C CNN
F 2 "" H 8000 3250 50  0001 C CNN
F 3 "" H 8000 3250 50  0001 C CNN
	1    8000 3250
	-1   0    0    -1  
$EndComp
$Comp
L power:GND #PWR0139
U 1 1
P 8850 3000
F 0 "#PWR0139" H 8850 2750 50  0001 C CNN
F 1 "GND" H 8855 2827 50  0000 C CNN
F 2 "" H 8850 3000 50  0001 C CNN
F 3 "" H 8850 3000 50  0001 C CNN
	1    8850 3000
	-1   0    0    -1  
$EndComp
$Comp
L Diode:1N5817 D1
U 1 1
P 1900 3200
F 0 "D1" H 1900 2983 50  0000 C CNN
F 1 "1N5817" H 1900 3074 50  0000 C CNN
F 2 "Diode_THT:D_DO-41_SOD81_P10.16mm_Horizontal" H 1900 3025 50  0001 C CNN
F 3 "http://www.vishay.com/docs/88525/1n5817.pdf" H 1900 3200 50  0001 C CNN
	1    1900 3200
	-1   0    0    1   
$EndComp
$EndSCHEMATC
